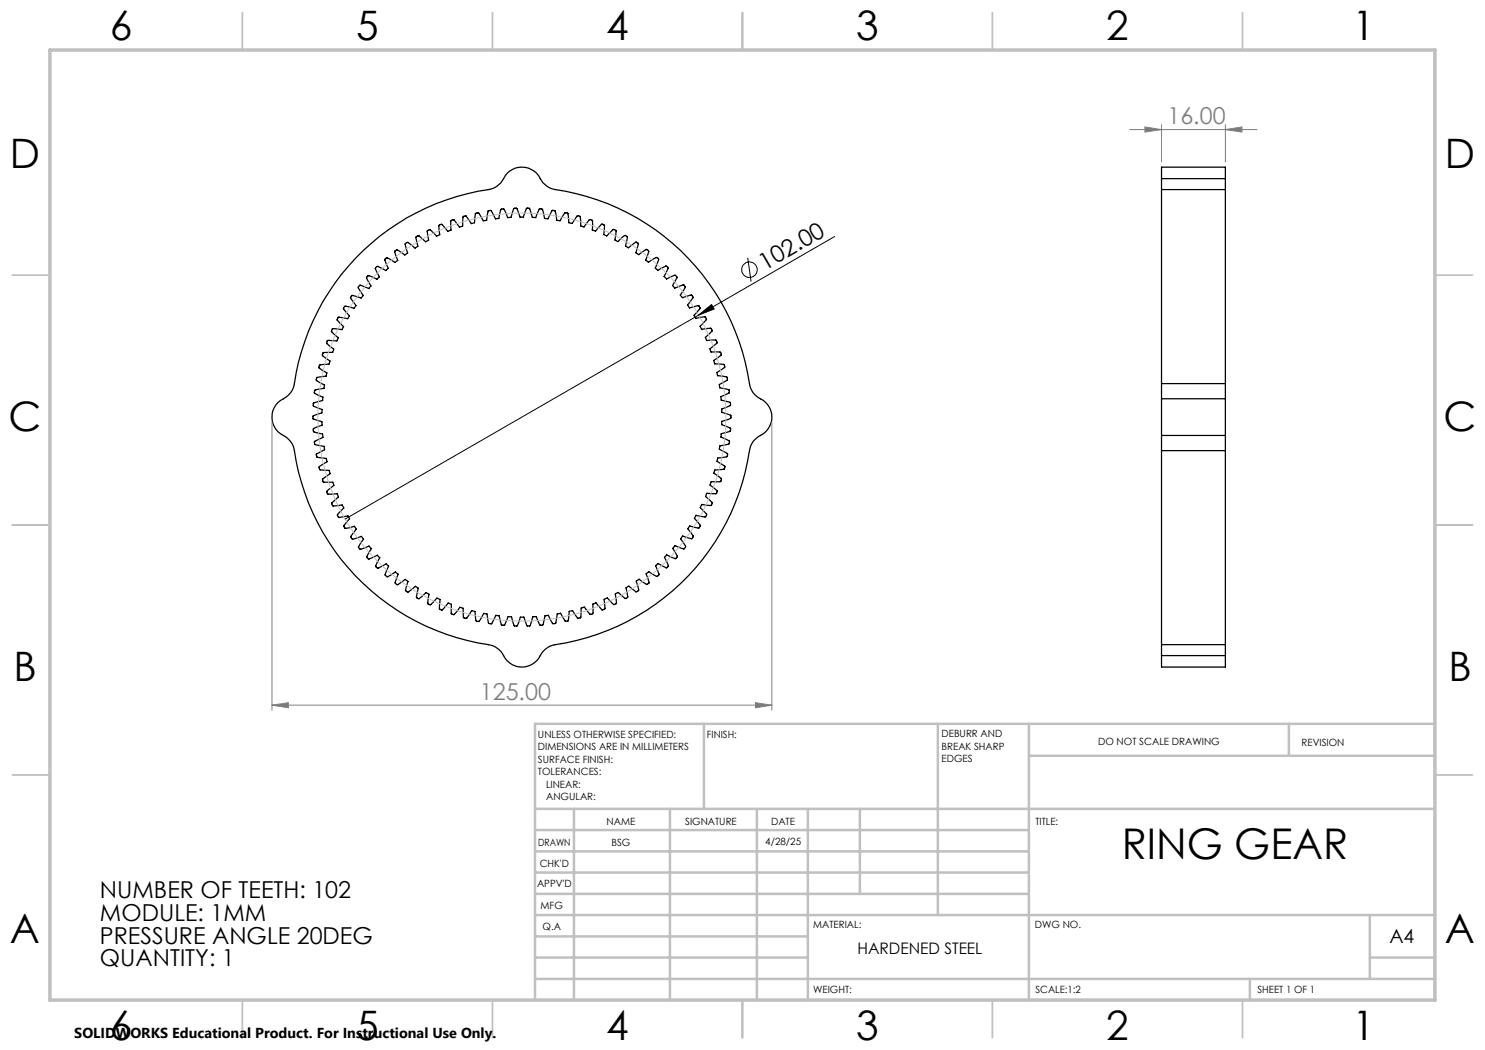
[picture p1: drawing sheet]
<svg xmlns="http://www.w3.org/2000/svg" width="297mm" height="210mm" viewBox="0 0 297 210" stroke-linecap="round" stroke-linejoin="round" font-family="sans-serif">
<g fill="none" stroke="#000" stroke-width=".25">
<path d="M232.3 37.9v38.8M232.3 35.7v2.2M232.3 35.7v-2.3h12.8v2.3M232.3 37.9h12.8M232.3 35.7h12.8M245.1 37.9v38.8M245.1 35.7v2.2M72.6 50.1a46.5 46.5 0 0 1 25.6-12.3 4.6 4.6 0 0 0 2.8-2.6 4.2 4.2 0 0 1 7.3 .9l.3 .4 1.1 1a8.7 8.7 0 0 0 3.5 .8 46.2 46.2 0 0 1 36.8 38.9 4.4 4.4 0 0 0 2.6 2.9 4.1 4.1 0 0 1-.9 7.2l-.8 .7-.5 .8a9.3 9.3 0 0 0-.9 3.4 46.1 46.1 0 0 1-38.9 36.8 4.4 4.4 0 0 0-2.9 2.7 4.1 4.1 0 0 1-7.2-1l-.7-.7-.7-.6a8.7 8.7 0 0 0-3.6-.8 46.1 46.1 0 0 1-36.7-39 4.6 4.6 0 0 0-2.7-2.8 4.1 4.1 0 0 1 1-7.3l1.3-1.4a8.7 8.7 0 0 0 .8-3.5 46.4 46.4 0 0 1 13.4-24.5zM75.1 53.6l.4-.3 1.7 .8 .3-.3 .1-.2-.7-1.6 .5-.5 1.6 1 .6-.4a2.79 2.79 0 0 1-.6-1.8l.4-.4 1.6 1.1 .5-.4-.5-1.7 .5-.4 1.5 1.1 .5-.3-.3-1.9 .4-.3 1.5 1.3 .6-.4-.3-1.8 .5-.3 1.4 1.3 .6-.3-.1-1.8 .3-.2h.3l1.2 1.4 .6-.3v-1.8l.2-.2 .4-.1 1.1 1.5 .6-.2 .2-1.9 .5-.1 1.1 1.5h.3l.3-.2 .2-1.8 .5-.2 1.1 1.7 .6-.1 .3-1.9 .5-.1 1 1.7 .7-.1 .4-1.8 .2-.1 .4 .1 .7 1.6h.7l.5-1.8 .5-.1 .2 .1 .6 1.7h.7l.7-1.8 .5 .1 .6 1.8h.6l.9-1.7h.5l.5 1.9 .6 .1 .9-1.7 .6 .1 .2 1.8 .5 .1 .2 .1 .9-1.6h.6l.3 1.9 .6 .2 1.2-1.6 .5 .2 .1 1.9 .6 .2 1.1-1.5h.1l.5 .2v1.9l.6 .2 1.2-1.3 .2-.1 .4 .3-.1 1.8 .2 .1 .4 .2 1.3-1.3 .5 .2-.2 1.9 .5 .3 1.4-1.2 .3 .1 .3 .2-.4 1.8 .6 .4 1.4-1.2h.2l.4 .4-.5 1.8 .5 .3 1.6-1 .5 .3-.6 1.8 .3 .3 .2 .1 1.5-.9 .5 .3-.6 1.8 .5 .5 1.5-.9 .5 .3v.2l-.8 1.6 .5 .5 1.7-.8 .4 .6-.9 1.5 .4 .5 1.7-.6 .5 .4-1 1.6 .1 .2 .3 .3 1.8-.5 .3 .4-1.1 1.6 .3 .5 1.9-.4 .3 .5-1.2 1.5 .4 .6 1.9-.3 .2 .5-1.3 1.4 .3 .6 1.9-.2 .2 .5-1.3 1.3 .1 .4 .1 .2 1.9-.1 .2 .6-1.4 1.2 .2 .5 1.8 .1 .3 .4-.1 .2-1.5 1.1 .2 .5v.2l1.9 .1 .2 .4-.1 .2-1.5 1 .1 .6 1.8 .3 .2 .3-.1 .4-1.5 .8v.2l.1 .5 1.8 .4v.6l-1.6 .7v.6l1.8 .6 .1 .5-1.7 .8v.7l1.7 .5 .1 .6-1.8 .7v.6l1.6 .7 .1 .3-.1 .4-1.7 .4-.1 .7 1.6 .8 .1 .1-.1 .5-1.8 .4-.1 .3v.3l1.6 1-.2 .6-1.8 .3-.1 .6 1.5 .9v.6l-2 .2-.1 .6 1.5 1.1-.1 .5-2 .1-.2 .7 1.4 1.2-.1 .5h-1.9l-.3 .6 1.4 1.2v.2l-.3 .4-1.8-.2-.2 .2-.1 .4 1.2 1.3v.2l-.2 .4-1.9-.3-.3 .6 1.2 1.3-.3 .6-1.9-.4-.4 .6 1.2 1.5-.3 .4-.1 .1-1.8-.6-.3 .5 .9 1.5-.1 .4-.3 .2-1.7-.7-.5 .6 1 1.7-.5 .4-1.7-.8-.4 .5 .8 1.7-.5 .4-1.6-.9-.2 .2-.3 .3 .7 1.6-.4 .5-1.6-1-.6 .5 .6 1.7-.3 .4h-.2l-1.5-1.1-.6 .4 .5 1.8-.1 .2-.4 .1-1.4-1.1-.6 .4 .3 1.9-.5 .2-1.4-1.2-.4 .2-.2 .1 .3 1.9-.4 .2-1.4-1.3-.6 .2 .1 1.9-.5 .3-.1-.1-1.2-1.3-.5 .1-.1 .1v1.9l-.5 .2h-.1l-1.1-1.5-.5 .2h-.2v1.8l-.4 .2h-.3l-1.1-1.5-.6 .2-.2 1.9h-.6l-.9-1.5-.7 .1-.3 1.9h-.6l-.8-1.6h-.2h-.5l-.5 1.9h-.6l-.7-1.7h-.3l-.4 .1-.6 1.8-.5-.1-.6-1.7h-.7l-.6 1.8h-.6l-.6-1.8-.7-.1-.7 1.7-.4 .1-.2-.2-.5-1.8h-.6l-.8 1.6-.3 .1-.4-.2-.3-1.8-.7-.1-.9 1.6-.6-.2-.2-1.8-.7-.2-1 1.6-.5-.1-.2-1.9-.5-.2h-.1l-1.1 1.4-.5-.1-.2-.1 .1-1.8-.7-.3-1.1 1.4-.4-.1-.2-.1 .1-1.9-.6-.3-1.4 1.4-.5-.3 .3-1.9-.3-.1-.3-.2-1.5 1.3-.4-.3 .3-1.9-.5-.3-1.5 1.1-.5-.3 .5-1.8-.6-.4-1.4 1-.5-.2 .5-1.9-.5-.4-1.6 .9-.5-.2 .7-1.9-.5-.4-1.7 .8-.4-.4 .9-1.7-.5-.5-1.8 .8-.4-.5 1-1.6-.1-.1-.4-.4-1.7 .7-.4-.4 .4-.9 .6-.8-.4-.5a3 3 0 0 1-1.8 .5l-.3-.5 1.1-1.5-.3-.4-.1-.1-1.9 .4-.2-.4 1.1-1.6-.3-.5-1.8 .3-.3-.4v-.2l1.3-1.3-.4-.6-1.8 .2-.2-.4v-.2l1.3-1.2-.3-.7-1.8 .1-.3-.4 1.5-1.3-.2-.7h-1.8l-.3-.5 1.5-1.3-.2-.5-1.8-.1-.2-.4 .1-.3 1.5-1-.2-.6-1.8-.2-.1-.2v-.5l1.6-1-.1-.5-1.9-.4v-.6l1.7-.9-.1-.6-1.8-.5v-.6l1.7-.7v-.3v-.4l-1.8-.5v-.6l1.8-.6v-.7l-1.7-.7v-.5l.1-.1 1.7-.5 .1-.7-1.7-.7v-.6l.1-.1 1.8-.3 .1-.7-1.6-.9v-.2l.1-.4 1.8-.3 .2-.6-1.6-1v-.2l.2-.4 1.8-.2 .2-.6-1.5-1.2 .2-.5 1.9-.1 .1-.6-1.4-1.2 .2-.5 1.9 .1 .2-.5 .1-.2-1.4-1.2 .2-.5 1.9 .1 .3-.6-1.3-1.3 .1-.2 .3-.4 1.8 .3 .3-.5-1.2-1.5 .3-.5 1.8 .5 .4-.6-1.1-1.6 .3-.4 1.8 .5 .2-.2 .2-.3-1-1.5 .4-.6 1.8 .7 .4-.5-.9-1.6 .3-.5 1.8 .7 .5-.4-.8-1.6zM232.3 79.8v7.3M232.3 76.7v3.1M232.3 79.8h12.8"/>
<path d="M232.3 76.7h12.8M245.1 79.8v7.3M245.1 76.7v3.1M232.3 87.1v3M232.3 90.1v38.8M232.3 87.1h12.8M232.3 90.1h12.8M245.1 87.1v3M245.1 90.1v38.8M232.3 128.9v2.2M232.3 131.1v2.3h12.8v-2.3M232.3 128.9h12.8"/>
<path d="M232.3 131.1h12.8M245.1 128.9v2.2"/>
</g>
<g fill="none" stroke="#000" stroke-width=".2">
<path d="M149.5 51.6l.7 4.7M166.9 47.3l-27.2 15.7M139.7 63l2.6-2.1 .5 .9zM139.7 63l-70.7 40.8"/>
<circle cx="149.9" cy="53.9" r="1.56"/>
</g>
<path d="M226 25.9h25.4M229 25.4l3.3 .5-3.3 .5zM232.3 24.9v7.5M245.1 25.9l3.3-.5v1zM245.1 24.9v7.5M54.4 84.4v57.7M154.4 84.4v57.7M54.4 141l3.3-.5v1.1zM54.4 141h100M151.1 140.5l3.3 .5-3.3 .6z" fill="none" stroke="#808080" stroke-width=".2"/>
<circle cx="104.4" cy="83.4" r="40.8" fill="none" stroke="#c0c0c0" stroke-width=".2"/>
<g fill="none" stroke="#c0c0c0" stroke-width=".35">
<path d="M48.5 2.5v7.5M98.5 2.5v7.5M148.5 2.5v7.5M198.5 2.5v7.5M248.5 2.5v7.5M2.5 55h7.5M287 55h7.5M2.5 105h7.5M287 105h7.5M2.5 155h7.5M287 155h7.5M48.5 200v7.5"/>
<path d="M98.5 200v7.5M148.5 200v7.5M198.5 200v7.5M248.5 200v7.5"/>
</g>
<g fill="none" stroke="#c0c0c0" stroke-width=".5">
<path d="M140.8 144.8v17M187.6 144.8v38.2M205.8 144.8v55.2M205.8 151.2h81.2M257.8 144.8v6.4M287 144.8h-180v55.2M107 161.8h180M107 178.8h98.8M107 174.5h98.8M107 170.3h98.8M107 166h98.8M114.8 161.8v38.2"/>
<path d="M134 161.8v38.2M151.4 161.8v38.2M161.6 161.8v38.2M172 161.8v17M107 195.8h180M107 191.5h54.6M107 187.3h54.6M107 183h180M250 195.8v4.2M274 191.5h13M274 183v12.8"/>
</g>
<path d="M10 10h277v190h-277z" fill="none" stroke="#c0c0c0" stroke-width=".7"/>
<g fill="#808080">
<path d="M245.1 25.9l3.3-.5v1zM229 25.4l3.3 .5-3.3 .5z"/>
<path d="M151.1 140.5l3.3 .5-3.3 .6zM54.4 141l3.3-.5v1.1z"/>
</g>
<path d="M139.7 63l2.6-2.1 .5 .9z" fill="#000"/>
<text font-size="8.5" x="224.3" y="171.8">RING GEAR</text>
<g font-size="8.1">
<text x="22" y="8">6</text>
<text x="71.2" y="8">5</text>
<text x="121.2" y="8">4</text>
<text x="171.2" y="8">3</text>
<text x="221.2" y="8">2</text>
<text x="270.5" y="8">1</text>
<text x="2" y="33.6">D</text>
<text x="289" y="33.6">D</text>
<text x="1.7" y="86.1">C</text>
<text x="288.7" y="86.1">C</text>
<text x="2.7" y="136.1">B</text>
<text x="289.7" y="136.1">B</text>
<text x="2" y="188.6">A</text>
<text x="289" y="188.6">A</text>
<text x="22" y="208">6</text>
<text x="71.2" y="208">5</text>
<text x="121.2" y="208">4</text>
<text x="171.2" y="208">3</text>
<text x="221.2" y="208">2</text>
<text x="270.5" y="208">1</text>
</g>
<g font-size="4.7" fill="#808080">
<text x="233.5" y="24.9">16.00</text>
<text x="96" y="140">125.00</text>
</g>
<g font-size="4.7">
<text x="153" y="54.1" transform="rotate(-30 153 54.1)">102.00</text>
<text x="20" y="179.7">NUMBER OF TEETH: 102</text>
<text x="20" y="184.2">MODULE: 1MM</text>
<text x="20" y="188.7">PRESSURE ANGLE 20DEG</text>
<text x="20" y="193.2">QUANTITY: 1</text>
</g>
<text font-size="3.9" x="277.9" y="188.5">A4</text>
<text font-size="3.2" x="171.5" y="190.9">HARDENED STEEL</text>
<text font-size="2.9" x="14.9" y="207.6">SOLIDWORKS Educational Product. For Instructional Use Only.</text>
<g font-size="2">
<text x="107.6" y="147.6">UNLESS OTHERWISE SPECIFIED:</text>
<text x="141.4" y="147.6">FINISH:</text>
<text x="188.3" y="147.5">DEBURR AND</text>
<text x="188.3" y="150">BREAK SHARP</text>
<text x="219.6" y="149">DO NOT SCALE DRAWING</text>
<text x="260.3" y="149.2">REVISION</text>
<text x="107.6" y="150.1">DIMENSIONS ARE IN MILLIMETERS</text>
<text x="107.6" y="152.6">SURFACE FINISH:</text>
<text x="107.6" y="155.1">TOLERANCES:</text>
<text x="188.3" y="152.5">EDGES</text>
<text x="109.2" y="157.6">LINEAR:</text>
<text x="109.2" y="160.1">ANGULAR:</text>
<text x="121.3" y="165">NAME</text>
<text x="137" y="164.9">SIGNATURE</text>
<text x="154.2" y="164.9">DATE</text>
<text x="207.1" y="164.9">TITLE:</text>
<text x="107.6" y="169.1">DRAWN</text>
<text x="107.9" y="173.3">CHK'D</text>
<text x="122.3" y="169.1">BSG</text>
<text x="153.1" y="168.9">4/28/25</text>
<text x="107.4" y="177.4">APPV'D</text>
<text x="108.1" y="181.8">MFG</text>
<text x="108.5" y="186">Q.A</text>
<text x="162.6" y="185.5">MATERIAL:</text>
<text x="207" y="185.5">DWG NO.</text>
<text x="162.6" y="198.5">WEIGHT:</text>
<text x="207.1" y="198.6">SCALE:1:2</text>
<text x="251.5" y="198.6">SHEET 1 OF 1</text>
</g>
</svg>
